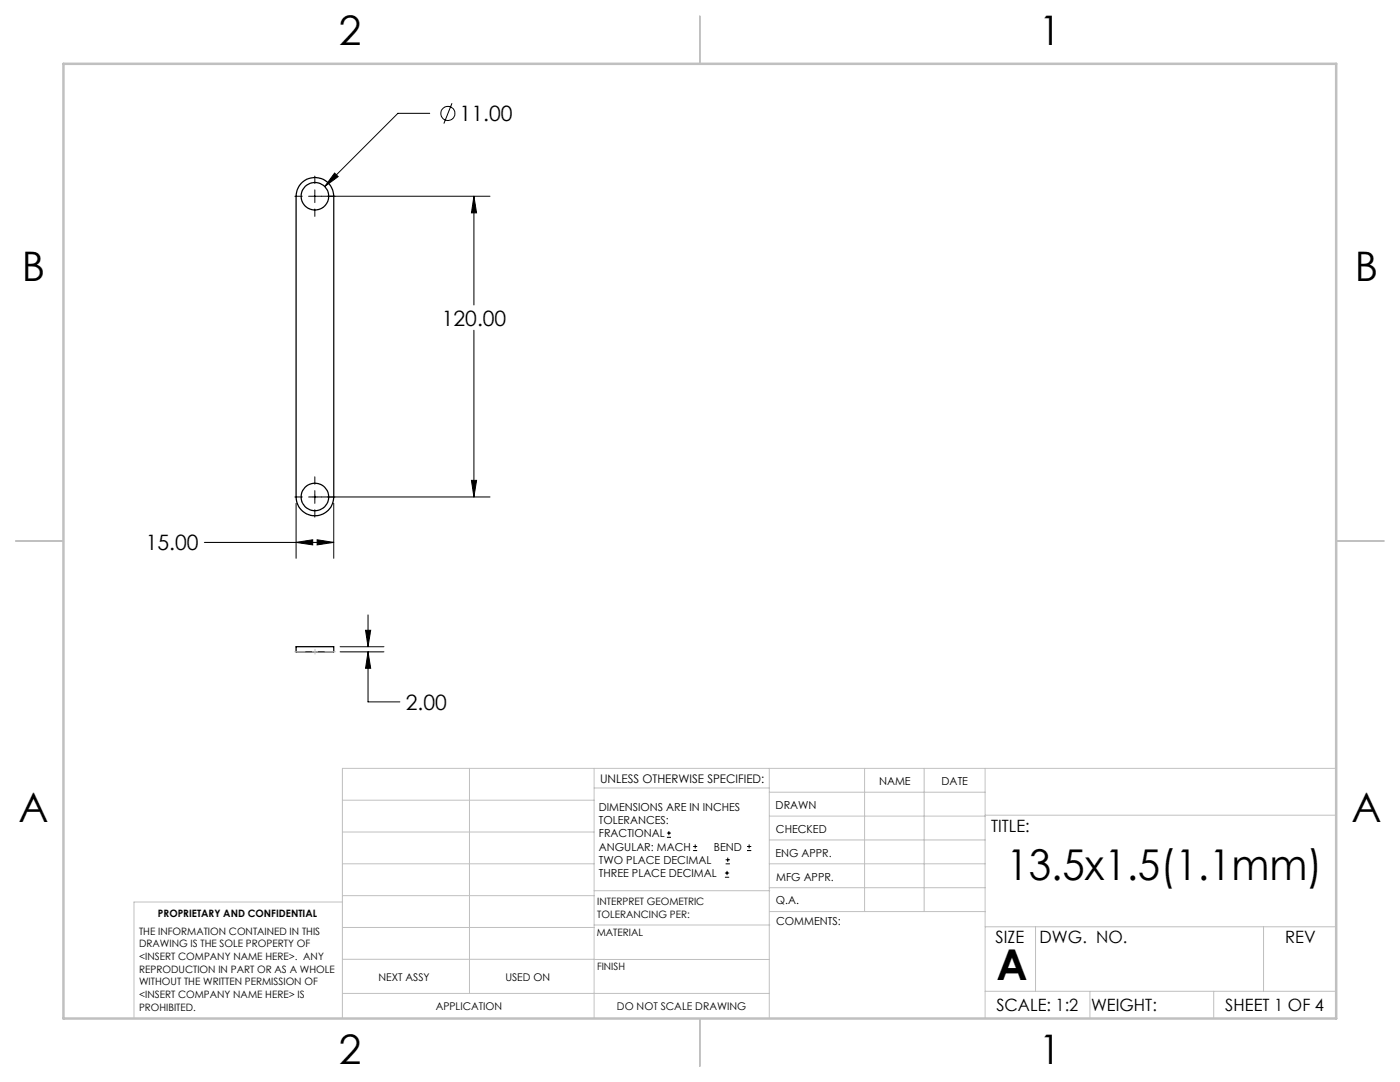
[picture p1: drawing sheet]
<svg xmlns="http://www.w3.org/2000/svg" width="279mm" height="216mm" viewBox="0 0 279 216" stroke-linecap="round" stroke-linejoin="round" font-family="sans-serif">
<g fill="none" stroke="#000" stroke-width=".25">
<path d="M60.2 36.5a3.8 3.8 0 0 1 4.1-.8 3.8 3.8 0 0 1 2.3 3.5v60a3.8 3.8 0 0 1-3.8 3.7 3.8 3.8 0 0 1-3.7-3.7v-60l.2-1.3zM59.1 129h7.5v1.1h-7.5z"/>
<circle cx="62.8" cy="39.2" r="2.75"/>
<circle cx="62.8" cy="99.2" r="2.75"/>
</g>
<g fill="none" stroke="#000" stroke-width=".2">
<path d="M58.8 39.2h1.5M61.6 39.2h36.2M62.8 35.1v1.5M62.8 37.9v2.5M66.8 34.5l.7 .7-2.7 2zM85.8 22.6h-6.4l-14.6 14.6M90.2 20.6l-1.6 4.1M94.6 39.2l.5 3.3h-1zM94.6 39.2v21.7M62.8 41.7v1.5M94.6 65.9v33.3M58.8 99.2h1.5"/>
<path d="M61.6 99.2h36.2M62.8 95.1v1.5M62.8 97.9v2.5M94.1 95.8h1l-.5 3.4zM40.8 108.2h25.8M59.1 108.2l3.3-.5v1zM59.1 100.4v11M62.8 101.7v1.5M63.3 107.7l3.3 .5-3.3 .5zM66.6 100.4v11M67.9 130.1h8.7M67.9 129h8.7"/>
<path d="M73 125.8h1l-.6 3.2zM73.4 130.1l.6 3.2h-1zM73.4 130.1v10h6.4M73.4 122.7v6.3M133.1 167.1h.8M133.1 166.2h.8M133.5 165.8v.9M138.3 169.7h.8M138.3 168.9h.8M138.7 168.5v.8M144.7 175h.8M144.7 174.2h.8"/>
<path d="M144.8 172.4h.9M144.8 171.6h.9M145.1 173.8v.8M145.2 171.1v.9M149.1 169.7h.8M149.1 168.9h.8M149.5 168.5v.8"/>
<circle cx="89.4" cy="22.6" r="1.42"/>
</g>
<path d="M67 130h-8.3" fill="none" stroke="#c0c0c0" stroke-width=".2" stroke-dasharray="15.2 1.3 1.3 1.3" stroke-dashoffset="13" stroke-linecap="butt"/>
<path d="M62.3 99.1h1.1M62.9 99.7v-1.1M62.9 130.6v-1.1" fill="none" stroke="#c0c0c0" stroke-width=".2" stroke-dasharray="15.2 1.3 1.3 1.3" stroke-linecap="butt"/>
<g fill="none" stroke="#c0c0c0" stroke-width=".2">
<path d="M68.3 159.7h50.3M93.7 153.3v44.9M118.6 153.3v49.9M118.6 157.2h34.9M153.5 153.3v49.9M153.5 158.1h43.1M172.5 153.3v28.6M184.4 153.3v28.6M196.6 153.3v49.9M266.7 153.3h-198.4v49.9M68.3 178.7h50.3M68.3 172.4h50.3"/>
<path d="M68.3 166h50.3M68.3 180h-41.6v23.2M118.6 177.7h35M153.5 167.6h43.1M153.5 162.8h43.1M153.5 172.4h43.1M153.5 177.1h43.1M196.6 162.7h70.1M68.3 198.2h85.2M68.3 191.4l85.2 .1M68.3 185.1h50.3M118.6 184.6h35"/>
<path d="M153.6 181.9h43M196.6 197.8h70.1M196.6 184.9h70.1M206.7 184.9v12.9M217.5 197.8v5.4M242.2 197.8v5.4M252.2 184.9v12.9"/>
</g>
<path d="M139.7 3.2v9.5M3.1 107.9h9.6M266.7 107.9h9.5M139.7 203.2v9.6" fill="none" stroke="#c0c0c0" stroke-width=".25"/>
<path d="M12.7 12.7h254v190.5h-254z" fill="none" stroke="#c0c0c0" stroke-width=".5"/>
<path d="M73.4 130.1l.6 3.2h-1zM73 125.8h1l-.6 3.2zM59.1 108.2l3.3-.5v1zM63.3 107.7l3.3 .5-3.3 .5zM94.1 95.8h1l-.5 3.4zM94.6 39.2l.5 3.3h-1zM66.8 34.5l-2 2.7 2.7-2z" fill="#000"/>
<g font-size="8.5">
<text x="200.9" y="175.5">13.5x1.5(1.1mm)</text>
<text x="198.9" y="195.5">A</text>
</g>
<g font-size="8.1">
<text x="67.6" y="8.9">2</text>
<text x="207.3" y="8.9">1</text>
<text x="4.4" y="56.2">B</text>
<text x="270.4" y="56.2">B</text>
<text x="3.7" y="164.1">A</text>
<text x="269.7" y="164.1">A</text>
<text x="67.6" y="212.4">2</text>
<text x="207.3" y="212.4">1</text>
</g>
<g font-size="4.2">
<text x="91.7" y="24.2">11.00</text>
<text x="88.2" y="65">120.00</text>
<text x="29.1" y="109.8">15.00</text>
<text x="81" y="141.6">2.00</text>
</g>
<g font-size="3.4">
<text x="197.8" y="166">TITLE:</text>
<text x="198.7" y="188.1">SIZE</text>
<text x="207.5" y="188.1">DWG. NO.</text>
<text x="256.5" y="188.2">REV</text>
<text x="198.8" y="201.7">SCALE: 1:2</text>
<text x="217.7" y="201.8">WEIGHT:</text>
<text x="244.5" y="201.7">SHEET 1 OF 4</text>
</g>
<text font-size="2.4" x="119.8" y="156.2">UNLESS OTHERWISE SPECIFIED:</text>
<g font-size="2.2">
<text x="119.5" y="161.8">DIMENSIONS ARE IN INCHES</text>
<text x="154.8" y="161.4">DRAWN</text>
<text x="175.4" y="156.6">NAME</text>
<text x="187.9" y="156.7">DATE</text>
<text x="119.5" y="164.4">TOLERANCES:</text>
<text x="119.5" y="167.1">FRACTIONAL</text>
<text x="154.9" y="166.3">CHECKED</text>
<text x="119.5" y="169.7">ANGULAR: MACH</text>
<text x="119.5" y="172.4">TWO PLACE DECIMAL</text>
<text x="142.5" y="169.7">BEND</text>
<text x="154.8" y="170.9">ENG APPR.</text>
<text x="119.5" y="175">THREE PLACE DECIMAL</text>
<text x="154.9" y="175.7">MFG APPR.</text>
<text x="154.9" y="180.4">Q.A.</text>
<text x="154.9" y="184.6">COMMENTS:</text>
</g>
<g font-size="2.1">
<text x="75.5" y="195.7">NEXT ASSY</text>
<text x="100.9" y="195.7">USED ON</text>
<text x="86.9" y="201.5">APPLICATION</text>
<text x="123.1" y="201.6">DO NOT SCALE DRAWING</text>
</g>
<g font-size="2">
<text x="31.5" y="182.9">PROPRIETARY AND CONFIDENTIAL</text>
<text x="119.2" y="180.6">INTERPRET GEOMETRIC</text>
<text x="119.2" y="183.1">TOLERANCING PER:</text>
<text x="27.8" y="186.5">THE INFORMATION CONTAINED IN THIS</text>
<text x="27.8" y="189">DRAWING IS THE SOLE PROPERTY OF</text>
<text x="27.8" y="191.6">&lt;INSERT COMPANY NAME HERE&gt;. ANY</text>
<text x="119.1" y="186.7">MATERIAL</text>
<text x="27.8" y="194.1">REPRODUCTION IN PART OR AS A WHOLE</text>
<text x="27.8" y="196.6">WITHOUT THE WRITTEN PERMISSION OF</text>
<text x="119.1" y="193.5">FINISH</text>
<text x="27.8" y="199.1">&lt;INSERT COMPANY NAME HERE&gt; IS</text>
<text x="27.8" y="201.7">PROHIBITED.</text>
</g>
</svg>
